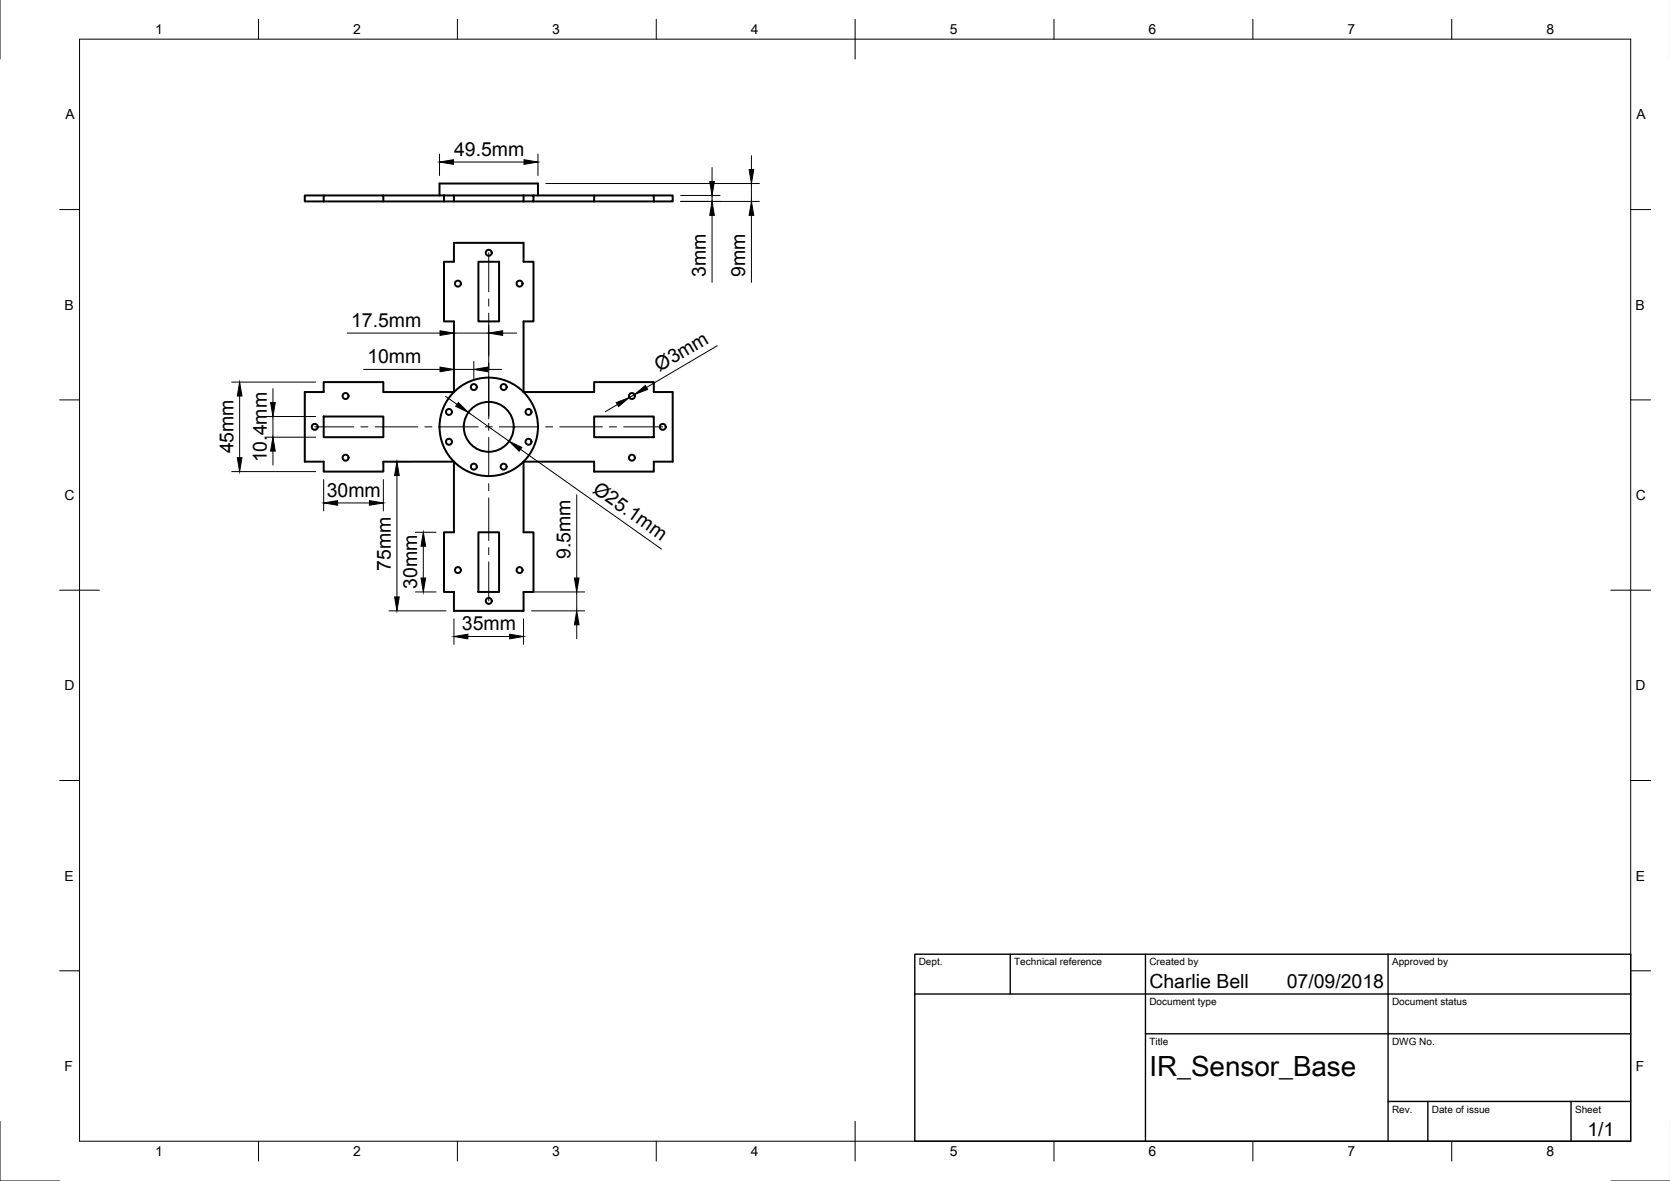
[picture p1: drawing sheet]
<svg xmlns="http://www.w3.org/2000/svg" width="420mm" height="297mm" viewBox="0 0 420 297" stroke-linecap="round" stroke-linejoin="round" font-family="sans-serif">
<!-- layer: Visible -->
<g fill="none" stroke="#000" stroke-width=".5">
<path d="M81.4 49.2h-4.7v1.5h4.7M81.4 50.7h30.3M81.4 50.7v-1.5h15v1.5M96.4 49.2h15.3M110.6 49.2v-3h24.7v3M111.7 49.2h2.5v1.5h-2.5zM114.2 50.7h17.5M114.2 49.2h17.5M131.7 49.2h2.5v1.5h-2.5M131.7 49.2v1.5M134.2 50.7h30.3M134.2 49.2h15.3"/>
<path d="M149.5 50.7v-1.5h15v1.5M164.5 49.2h4.7v1.5h-4.7M114.2 61.1h17.5v4.7h2.5v15h-2.5v17.8h17.8v-2.5h15v2.5h4.7v17.5h-4.7v2.5h-15v-2.5h-17.8v17.8h2.5v15h-2.5v4.7h-17.5v-4.7h-2.5v-15h2.5v-17.8h-17.8v2.5h-15v-2.5h-4.7v-17.5h4.7v-2.5h15v2.5h17.8v-17.8h-2.5v-15h2.5zM120.4 65.8h5.2v15h-5.2zM81.4 104.8h15v5.2h-15zM149.5 104.8h15v5.2h-15zM120.4 133.9h5.2v15h-5.2z"/>
<circle cx="115.2" cy="71.3" r=".75"/>
<circle cx="123" cy="63.6" r=".75"/>
<circle cx="130.7" cy="71.3" r=".75"/>
<circle cx="86.9" cy="99.6" r=".75"/>
<circle cx="119.2" cy="97.4" r=".75"/>
<circle cx="126.7" cy="97.4" r=".75"/>
<circle cx="159" cy="99.6" r=".75"/>
<circle cx="79.2" cy="107.4" r=".75"/>
<circle cx="86.9" cy="115.1" r=".75"/>
<circle cx="113" cy="111.1" r=".75"/>
<circle cx="113" cy="103.6" r=".75"/>
<circle cx="119.2" cy="117.4" r=".75"/>
<circle cx="123" cy="107.4" r="6.3"/>
<circle cx="123" cy="107.4" r="12.4"/>
<circle cx="126.7" cy="117.4" r=".75"/>
<circle cx="133" cy="111.1" r=".75"/>
<circle cx="133" cy="103.6" r=".75"/>
<circle cx="159" cy="115.1" r=".75"/>
<circle cx="166.7" cy="107.4" r=".75"/>
<circle cx="115.2" cy="143.4" r=".75"/>
<circle cx="123" cy="151.1" r=".75"/>
<circle cx="130.7" cy="143.4" r=".75"/>
</g>
<!-- layer: Border -->
<g fill="none" stroke="#000" stroke-width=".25">
<path d="M0 -.1v15M20 9.9h390.3v277.1h-390.3zM65 4.8v5.1M115.1 4.8v5.1M165.1 4.8v5.1M215.1 4.8v10.1M265.2 4.8v5.1M315.2 4.8v5.1M365.2 4.8v5.1M15 52.7h5M410.3 52.7h5M15 100.6h5"/>
<path d="M410.3 100.6h5M15 148.4h10M405.3 148.4h10M15 196.3h5M410.3 196.3h5M15 244.2h5M410.3 244.2h5M0 282v15h15M65 287v5M115.1 287v5M165.1 287v5M215.1 282v10"/>
<path d="M265.2 287v5M315.2 287v5M365.2 287v5M405.3 297h14.9"/>
</g>
<!-- layer: TitleBlock -->
<path d="M230.2 240h180.1v47h-180.1zM230.2 250h180.1M254.2 240v10M288.2 240v47M349.2 240v47M288.2 260h122.1M349.2 277h61.1M359.2 277v10M395.3 277v10" fill="none" stroke="#000" stroke-width=".35"/>
<!-- layer: Dimensions -->
<g fill="none" stroke="#000" stroke-width=".25">
<path d="M110.6 38.8v5.4M135.3 38.8v5.4M189.1 39.2v3.5M114.1 40.8h17.7M137.3 46.2h53.8M171.2 50.7h19.9M171.2 49.2h10M179.2 42.2v3.5M179.2 49.2v1.5M179.2 54.2v16.8M189.1 46.2v4.5M189.1 54.2v16.8"/>
<path d="M58.3 96.1h21.1M60.3 99.6v15.5M68.7 97.8v3.5M87.4 83.8h23.3M91.5 92.9h19.2M112.1 99.7l2.9 2M114.2 83.8h8.8M114.2 92.9h5M119.2 90.9v4.5M122.7 92.9h3.5M123 81.8v23.6M126.5 83.8h3.5"/>
<path d="M159.6 99.2l-1.3 .8M180.5 87l-17.8 10.4M58.3 118.6h21.1M66.7 110h12.7M66.7 104.8h12.7M68.7 104.8v5.2M68.7 113.5v3.5M97.9 116.1h5.7M99.9 119.6v30.5M117.8 103.7l10.3 7.3M130.9 113l35.5 25.1M155.3 101.8l-3 1.7"/>
<path d="M81.4 120.6v7.9M84.9 126.5h8M96.4 120.6v7.9M104.5 133.9h5.2M106.5 137.4v8M145.1 124.4v21M97.9 153.6h14.3M104.5 148.9h5.2M114.2 155.6v6.5M131.7 155.6v6.5M133.7 153.6h13.4M133.7 148.9h13.4"/>
<path d="M145.1 148.9v4.7M145.1 157.1v3.5M117.7 160.1h10.5"/>
</g>
<g fill="#000" stroke="#000" stroke-width=".25">
<path d="M110.6 40.8l3.5-.6v1.1zM131.8 40.2l3.5 .6-3.5 .5zM178.6 45.7h1.1l-.5 3.5zM179.2 50.7l.5 3.5h-1.1zM188.5 42.7h1.1l-.5 3.5zM189.1 50.7l.5 3.5h-1.1zM60.3 96.1l.6 3.5h-1.2zM110.7 83.2l3.5 .6-3.5 .6zM110.7 92.3l3.5 .6-3.5 .6zM119.2 92.9l3.5-.6v1.2zM123 83.8l3.5-.6v1.2zM159.6 99.2l2.8-2.3 .5 1.1z"/>
<path d="M59.7 115.1h1.2l-.6 3.5zM68.7 110l.6 3.5h-1.2zM68.1 101.3h1.2l-.6 3.5zM99.9 116.1l.5 3.5h-1.1zM115.3 101.2l2.5 2.5-3.2-1.5zM128.1 111l3.2 1.5-.7 1zM155 101.3l3.3-1.3-2.7 2.3zM81.4 126.5l3.5-.6v1.2zM92.9 125.9l3.5 .6-3.5 .6zM106.5 133.9l.6 3.5h-1.2zM99.3 150.1h1.1l-.5 3.5zM105.9 145.4h1.2l-.6 3.5z"/>
<path d="M114.2 160.1l3.5-.6v1.2zM128.2 159.5l3.5 .6-3.5 .6zM145.1 153.6l.6 3.5h-1.2zM144.5 145.4h1.2l-.6 3.5z"/>
</g>
<!-- layer: Center Lines -->
<g fill="none" stroke="#000" stroke-width=".25">
<path d="M123 63.6v9.8M123 75.2v1.8M123 78.8v10.7M123 91.3v1.8M123 94.9v9.8M79.2 107.4h9.8M90.8 107.4h1.8M94.4 107.4h10.7M106.9 107.4h1.8M110.5 107.4h9.8M122.1 107.4h1.8M123 106.5v1.8"/>
<path d="M123 110v9.9M125.6 107.4h9.9M137.3 107.4h1.7M140.8 107.4h10.8M153.3 107.4h1.8M156.9 107.4h9.8M123 121.7v1.7M123 125.2v10.8M123 137.7v1.8M123 141.3v9.8"/>
</g>
<text font-size="7" x="289.2" y="270.5">IR_Sensor_Base</text>
<g font-size="4.9">
<text x="114.3" y="39.2">49.5mm</text>
<text x="177.6" y="69.7" transform="rotate(-90 177.6 69.7)">3mm</text>
<text x="187.5" y="69.7" transform="rotate(-90 187.5 69.7)">9mm</text>
<text x="88.3" y="82.2">17.5mm</text>
<text x="92.4" y="91.4">10mm</text>
<text x="166" y="93.6" transform="rotate(-30 166 93.6)">Ø3mm</text>
<text x="58.7" y="114" transform="rotate(-90 58.7 114)">45mm</text>
<text x="67.1" y="116.3" transform="rotate(-90 67.1 116.3)">10.4mm</text>
<text x="82.2" y="124.9">30mm</text>
<text x="148.9" y="123.7" transform="rotate(35 148.9 123.7)">Ø25.1mm</text>
<text x="98.3" y="143.5" transform="rotate(-90 98.3 143.5)">75mm</text>
<text x="143.5" y="140.6" transform="rotate(-90 143.5 140.6)">9.5mm</text>
<text x="104.9" y="148.1" transform="rotate(-90 104.9 148.1)">30mm</text>
<text x="116.2" y="158.5">35mm</text>
<text x="289.2" y="248.5">Charlie Bell</text>
<text x="323.7" y="248.5">07/09/2018</text>
<text x="399.4" y="285.6">1/1</text>
</g>
<g font-size="3.5">
<text x="39" y="8.6">1</text>
<text x="88.9" y="8.6">2</text>
<text x="138.9" y="8.6">3</text>
<text x="188.9" y="8.6">4</text>
<text x="239" y="8.6">5</text>
<text x="288.9" y="8.6">6</text>
<text x="339" y="8.6">7</text>
<text x="389.1" y="8.6">8</text>
<text x="16.4" y="30">A</text>
<text x="411.7" y="30">A</text>
<text x="16.2" y="77.9">B</text>
<text x="411.5" y="77.9">B</text>
<text x="16.3" y="125.8">C</text>
<text x="411.5" y="125.8">C</text>
<text x="16.2" y="173.6">D</text>
<text x="411.5" y="173.6">D</text>
<text x="16.3" y="221.5">E</text>
<text x="411.5" y="221.5">E</text>
<text x="16.3" y="269.4">F</text>
<text x="411.5" y="269.4">F</text>
<text x="39" y="290.8">1</text>
<text x="88.9" y="290.8">2</text>
<text x="138.9" y="290.8">3</text>
<text x="188.9" y="290.8">4</text>
<text x="239" y="290.8">5</text>
<text x="288.9" y="290.8">6</text>
<text x="339" y="290.8">7</text>
<text x="389.1" y="290.8">8</text>
</g>
<g font-size="2.5">
<text x="231.2" y="242.8">Dept.</text>
<text x="255.2" y="242.8">Technical reference</text>
<text x="289.2" y="242.8">Created by</text>
<text x="350.2" y="242.8">Approved by</text>
<text x="289.2" y="252.8">Document type</text>
<text x="350.2" y="252.8">Document status</text>
<text x="289.2" y="262.8">Title</text>
<text x="350.2" y="262.8">DWG No.</text>
<text x="350.2" y="279.8">Rev.</text>
<text x="360.2" y="279.8">Date of issue</text>
<text x="396.3" y="279.8">Sheet</text>
</g>
</svg>
